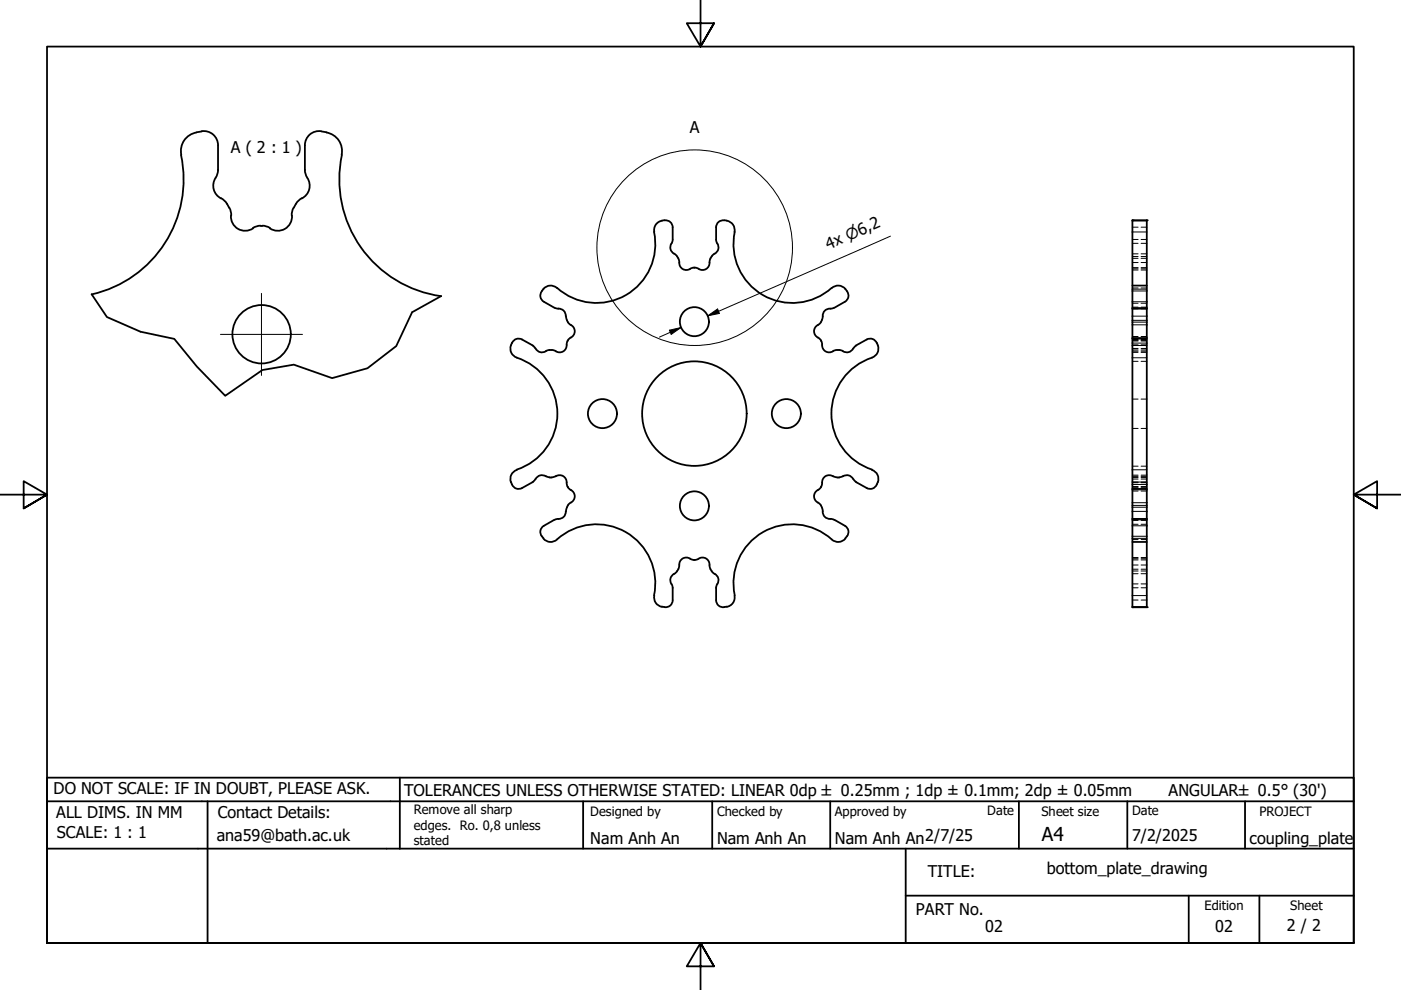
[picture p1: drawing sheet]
<svg xmlns="http://www.w3.org/2000/svg" width="297mm" height="210mm" viewBox="0 0 297 210" stroke-linecap="round" stroke-linejoin="round" font-family="sans-serif">
<!-- layer: Visible (ISO) -->
<g fill="none" stroke="#000" stroke-width=".38">
<path d="M38.4 32.9a25 25 0 0 1-19 29.5M41.7 28.1a4 4 0 0 0-3.3 4.7M42.8 27.8a3 3 0 0 1 3.4 3M42.8 27.9l-1.1 .2M45.7 37.7a3 3 0 0 0 1.2 4.4M46.2 30.8v5.2M46.2 36l-.1 .7-.4 1M64.6 30.8v5.2M64.6 36l.2 1a3.4 3.4 0 0 1 0 4.5l-.8 .6M68.1 27.8a3 3 0 0 0-3.5 3M68.2 27.9l1.1 .2M69.2 28.1a4 4 0 0 1 3.2 4.7"/>
<path d="M72.5 32.9a25 25 0 0 0 21.1 29.9M46.8 42l.9 .6 .9 1.4M48.6 44l.3 .7 .1 1M49 45.7a3 3 0 0 0 1.5 2.8 3 3 0 0 0 3.1-.1M55.3 47.9l-1.1 .1-.6 .4M55.3 47.9h.3M55.6 47.9h.7l1 .5M61.9 45.7a3 3 0 0 1-1.5 2.8 3 3 0 0 1-3.2-.1M62.3 44l-.4 1v.7M64 42l-.8 .6-.9 1.4M138.7 49.2a12.5 12.5 0 0 1-6 13.4 12.5 12.5 0 0 1-14.6-1.6M140.4 46.8a2 2 0 0 0-1.7 2.4"/>
<path d="M140.9 46.7l-.6 .1M140.9 46.7a1.49 1.49 0 0 1 1.7 1.5v2.9a1.84 1.84 0 0 0 .1 2.5l.7 .5 .4 .7M150.6 54.8l-.2 .6a1.57 1.57 0 0 1-.7 1.6 1.57 1.57 0 0 1-1.8-.1l-.6-.2-.7 .2a1.57 1.57 0 0 1-1.8 .1 1.57 1.57 0 0 1-.8-1.6l-.2-.6M150.9 54.4l-.3 .4M153.5 46.7a1.49 1.49 0 0 0-1.7 1.5l.1 2.9a1.84 1.84 0 0 1-.1 2.5l-.9 .8M153.6 46.7l.5 .1M154.1 46.8a2 2 0 0 1 1.6 2.4M155.8 49.2a12.5 12.5 0 0 0 5.9 13.4 12.5 12.5 0 0 0 14.6-1.6M240.1 46.7h3v82h-3zM108.5 72.7a2.11 2.11 0 0 0 1.1 3.1M108.6 72.7a1.49 1.49 0 0 1 2.1-.7l2.3 1.3M109.6 75.8a12.5 12.5 0 0 1 8.6 11.9 12.5 12.5 0 0 1-8.6 11.9"/>
<path d="M112.9 73.3l.6 .6M113.6 73.9a1.55 1.55 0 0 0 2.4 .4l.6-.1M114.9 61.7a1.49 1.49 0 0 0 .4 2.3M115.2 61.3l-.3 .4M115.3 64l2.3 1.2 .8 .2M118.1 61.1a2 2 0 0 0-2.9 .2M118.4 65.4a1.49 1.49 0 0 1 1.5 1.6M120 67l.2 .9M120.2 67.9l.2 .4M120.4 72.2l-.2 .6a1.57 1.57 0 0 1-.8 1.7 1.57 1.57 0 0 1-1.8-.2l-1.1-.1M120.4 68.3l.4 .4a1.57 1.57 0 0 1 1.1 1.5 1.57 1.57 0 0 1-1.1 1.5l-.4 .5M174.1 72.2l.2 .9"/>
<path d="M174.2 67.9l-.5 .8a1.57 1.57 0 0 0-1.1 1.5 1.57 1.57 0 0 0 1.1 1.5l.3 .5M174.3 73.1a1.53 1.53 0 0 0 .9 1.5 1.53 1.53 0 0 0 1.7-.3l1-.1M176.4 61.1a2 2 0 0 1 2.8 .2M176.9 65.2l-.3 .2a1.87 1.87 0 0 0-2.1 1.3l-.3 1.2M179.2 61.3l.4 .4M179.6 61.7a1.49 1.49 0 0 1-.5 2.3l-2.2 1.2M180.9 73.9a1.55 1.55 0 0 1-2.4 .4l-.6-.1M181.5 73.3l-.6 .6M184.9 75.8a12.5 12.5 0 0 0-8.6 11.9 12.5 12.5 0 0 0 8.6 11.9M185.9 72.7a1.49 1.49 0 0 0-2.1-.7l-2.3 1.3M185.9 72.7a2.11 2.11 0 0 1-1 3.1M240.1 65.4h3"/>
<path d="M240.1 71.8h3M240.1 60.6h3M109.6 99.6a2 2 0 0 0-1.3 2.6M184.9 99.6a2 2 0 0 1 1.2 2.6M108.3 102.2a1.65 1.65 0 0 0 2.4 1.3l2.3-1.3M113.5 101.6l-.6 .6M115.2 114.2a2 2 0 0 0 2.9 .2 12.5 12.5 0 0 1 14.6-1.6 12.5 12.5 0 0 1 6 13.4M115.3 111.5a1.58 1.58 0 0 0-.1 2.6M115.7 101a1.49 1.49 0 0 0-2.1 .6M115.7 100.9l.9 .3M116.5 101.3h.5M117.8 100.9l-.8 .3"/>
<path d="M117.8 101a1.54 1.54 0 0 1 1.7 0 1.54 1.54 0 0 1 .7 1.6l.1 .6M118.4 110l-.8 .2-2.3 1.3M119.9 108.4a1.49 1.49 0 0 1-1.5 1.6M120.2 107.6l-.2 .8M120.3 103.2l.1 .1M120.4 107.2l-.2 .3M120.4 103.3l.4 .4a1.57 1.57 0 0 1 1.1 1.5 1.57 1.57 0 0 1-1.1 1.5l-.4 .4M174.1 107.2l.1 .3M174.1 103.2l-.4 .5a1.57 1.57 0 0 0-1.1 1.5 1.57 1.57 0 0 0 1.1 1.5l.3 .4M174.2 107.6l.2 .3a1.87 1.87 0 0 0 1.3 2.1l1.2 .2M174.3 102.3l-.2 .9M176.6 101a1.49 1.49 0 0 0-1.5-.1 1.49 1.49 0 0 0-.8 1.4"/>
<path d="M176.6 100.9l.9 .3M176.9 110.2l2.2 1.3a1.58 1.58 0 0 1 .1 2.6M177.5 101.3h.4M178.7 100.9l-.8 .3M178.7 101a1.49 1.49 0 0 1 2.2 .6M179.2 114.2a2 2 0 0 1-2.8 .2 12.5 12.5 0 0 0-14.6-1.6 12.5 12.5 0 0 0-6 13.4M180.9 101.6l.6 .6M186.1 102.2a1.65 1.65 0 0 1-2.3 1.3l-2.3-1.3M240.1 110h3M240.1 103.7h3M240.1 114.9h3M138.7 126.3a2 2 0 0 0 1.7 2.4"/>
<path d="M140.3 128.6l.6 .1M142.6 127.3a1.49 1.49 0 0 1-1.7 1.4M142.6 124.6v2.6M143.8 120.7l-.4 .6a1.85 1.85 0 0 0-1.2 2.2l.4 1.2M150.6 120.7l.3 .4M150.6 120.6l-.2-.5a1.57 1.57 0 0 0-.7-1.7 1.57 1.57 0 0 0-1.8 .2l-.8 .1-.5-.1a1.57 1.57 0 0 0-1.8-.2 1.57 1.57 0 0 0-.8 1.7l-.2 .5M150.9 121.1l.2 .2a1.85 1.85 0 0 1 1.1 2.2l-.4 1.2M151.8 127.3a1.49 1.49 0 0 0 1.7 1.4M151.8 124.6v2.6M154.1 128.6l-.5 .1M155.7 126.3a2 2 0 0 1-1.6 2.4"/>
<circle cx="55.5" cy="70.9" r="6.2"/>
<circle cx="147.2" cy="68.2" r="3.1"/>
<circle cx="127.7" cy="87.7" r="3.1"/>
<circle cx="147.2" cy="87.7" r="11.1"/>
<circle cx="166.7" cy="87.7" r="3.1"/>
<circle cx="147.2" cy="107.3" r="3.1"/>
</g>
<!-- layer: Hidden Narrow (ISO) -->
<g fill="none" stroke="#000" stroke-width=".21">
<path d="M240.1 57h1.2M240.1 55.7h1.2M240.1 54.8h1.2M240.1 53.8h1.2M240.1 54.4h1.2M240.1 51.6h1.2M240.1 50.8h1.2M240.1 48.2h1.2M241.9 57h1.2M241.9 55.7h1.2M241.9 54.8h1.2M241.9 53.8h1.2"/>
<path d="M241.9 54.4h1.2M241.9 51.6h1.2M241.9 50.8h1.2M241.9 48.2h1.2M240.1 65.4h1.2M240.1 72.2h1.2M240.1 73.1h1.2M240.1 72.3h1.2M240.1 74.5h1.2M240.1 73.9h1.2M240.1 73.3h1.2M240.1 72h1.2"/>
<path d="M240.1 61.1h1.2M241.9 65.4h1.2M241.9 72.2h1.2M241.9 73.1h1.2M241.9 72.3h1.2M241.9 74.5h1.2M241.9 73.9h1.2M241.9 73.3h1.2M241.9 72h1.2M241.9 61.1h1.2M240.1 101h1.2M240.1 101.6h1.2"/>
<path d="M240.1 102.2h1.2M240.1 103.5h1.2M240.1 103.2h1.2M240.1 102.3h1.2M240.1 103.3h1.2M240.1 110h1.2M240.1 119.8h1.2M240.1 118.5h1.2M240.1 114.4h1.2M241.9 101h1.2M241.9 101.6h1.2M241.9 102.2h1.2"/>
<path d="M241.9 103.5h1.2M241.9 103.2h1.2M241.9 102.3h1.2M241.9 103.3h1.2M241.9 110h1.2M241.9 119.8h1.2M241.9 118.5h1.2M241.9 114.4h1.2M240.1 120.7h1.2M240.1 121.1h1.2M240.1 121.6h1.2M240.1 123.8h1.2"/>
<path d="M240.1 124.6h1.2M240.1 127.2h1.2M241.9 120.7h1.2M241.9 121.1h1.2M241.9 121.6h1.2M241.9 123.8h1.2M241.9 124.6h1.2M241.9 127.2h1.2"/>
</g>
<!-- layer: Hidden (ISO) -->
<g fill="none" stroke="#000" stroke-width=".21">
<path d="M240.1 57.2h1.2M240.1 56.7h1.2M241.9 57.2h1.2M241.9 56.7h1.2M240.1 74.2h1.2M240.1 65.4h1.2M240.1 74.7h1.2M240.1 71.3h1.2M240.1 65.1h1.2M240.1 76.6h1.2M240.1 64.3h1.2M241.9 74.2h1.2"/>
<path d="M241.9 65.4h1.2M241.9 74.7h1.2M241.9 71.3h1.2M241.9 65.1h1.2M241.9 76.6h1.2M241.9 64.3h1.2M240.1 98.8h1.2M240.1 90.8h1.2M240.1 84.6h1.2M241.9 98.8h1.2M241.9 90.8h1.2M241.9 84.6h1.2"/>
<path d="M240.1 101.3h1.2M240.1 118.7h1.2M240.1 100.7h1.2M240.1 110h1.2M240.1 118.2h1.2M240.1 110.3h1.2M240.1 104.1h1.2M240.1 111.2h1.2M241.9 101.3h1.2M241.9 118.7h1.2M241.9 100.7h1.2M241.9 110h1.2"/>
<path d="M241.9 118.2h1.2M241.9 110.3h1.2M241.9 104.1h1.2M241.9 111.2h1.2"/>
</g>
<!-- layer: Visible Narrow (ISO) -->
<g fill="none" stroke="#000" stroke-width=".21">
<path d="M240.1 46.8h3M240.1 49.2h3M240.1 46.7h3M240.1 68.9h3M240.1 68.3h3M240.1 67.9h3M240.1 67h3M240.1 65.2h3M240.1 64h3M240.1 71.6h3M240.1 61.7h3M240.1 72.7h3"/>
<path d="M240.1 61.3h3M240.1 75.9h3M240.1 73.3h3M240.1 99.6h3M240.1 103.9h3M240.1 106.6h3M240.1 107.2h3M240.1 108.4h3M240.1 107.5h3M240.1 110.2h3M240.1 102.7h3M240.1 113.7h3"/>
<path d="M240.1 111.5h3M240.1 102.2h3M240.1 114.1h3M240.1 128.7h3M240.1 128.6h3M240.1 126.3h3"/>
</g>
<!-- layer: Visible (ISO) -->
<g fill="#000">
<circle cx="240.1" cy="46.7" r=".19"/>
<circle cx="243.1" cy="46.7" r=".19"/>
<circle cx="240.1" cy="128.7" r=".19"/>
<circle cx="243.1" cy="128.7" r=".19"/>
</g>
<!-- layer: Break Line (ISO) -->
<path d="M19.4 62.4l3.3 4.8 7.1 3.1 7.2 1.6 4.7 5.8 6.1 6.2 7.8-5.4 6.7-1.2 8.1 2.9 7.5-2.1 6.1-4.7 3.4-7.2 6.1-3.4" fill="none" stroke="#000" stroke-width=".38"/>
<!-- layer: Detail Boundary (ISO) -->
<circle cx="147.3" cy="52.5" r="20.7" fill="none" stroke="#000" stroke-width=".21"/>
<!-- layer: Border (ISO) -->
<path d="M148.5 -.1v10l-2.9-5h5.8l-2.9 5 2.9-5M0 104.9h10l-5-2.9v5.8l5-2.9-5 2.9M297 104.9h-10l5-2.9v5.8l-5-2.9 5 2.9M10 199.9v-190h277v190h-277h277M151.4 204.9l-2.9-5 2.9 5h-5.8l2.9-5v10" fill="none" stroke="#000" stroke-width=".38"/>
<!-- layer: Title (ISO) -->
<g fill="none" stroke="#000" stroke-width=".38">
<path d="M10 169.9v-5h277v5M10 169.9h277v30h-277zM10 179.9h277M44 169.9v30M84.8 164.9v15M123.6 169.9v10M151 169.9v10M176 169.9v10M192 179.9v20M216 169.9v10M239 169.9v10M264 169.9v10"/>
<path d="M192 189.9h95M252 189.9v10M267 189.9v10"/>
</g>
<!-- layer: Dimension (ISO) -->
<path d="M188.8 50.1l-38.7 16.9M141.9 70l2.5-.6-2.1 1.5zM144.4 69.4l-4.6 2.1M150.1 67l2-1.5 .4 1z" fill="none" stroke="#000" stroke-width=".21"/>
<path d="M141.9 70l2.5-.6-2.1 1.5zM150.1 67l2-1.5 .4 1z" fill="#000"/>
<!-- layer: Center Mark (ISO) -->
<path d="M46.7 70.9h17.4M55.4 62.2v17.4" fill="none" stroke="#000" stroke-width=".21"/>
<text font-size="4.1" x="220.9" y="178.4">A4</text>
<g font-size="3.4">
<text x="146.2" y="28.1">A</text>
<text x="49" y="32.5">A ( 2 : 1 )</text>
<text x="175.6" y="52.9" transform="rotate(-24 175.6 52.9)">4x ⌀6,2</text>
<text x="11.4" y="168.4">DO NOT SCALE: IF IN DOUBT, PLEASE ASK.</text>
<text x="11.9" y="173.5">ALL DIMS. IN MM</text>
<text x="46.2" y="173.5">Contact Details:</text>
<text x="85.7" y="168.8">TOLERANCES UNLESS OTHERWISE STATED: LINEAR 0dp ± 0.25mm ; 1dp ± 0.1mm; 2dp ± 0.05mm</text>
<text x="247.8" y="168.7">ANGULAR± 0.5° (30')</text>
<text x="12.1" y="177.6">SCALE: 1 : 1</text>
<text x="46" y="178.2">ana59@bath.ac.uk</text>
<text x="125.2" y="178.9">Nam Anh An</text>
<text x="152" y="178.9">Nam Anh An</text>
<text x="177" y="178.9">Nam Anh An2/7/25</text>
<text x="240" y="178.3">7/2/2025</text>
<text x="264.9" y="179">coupling_plate</text>
<text x="196.7" y="186">TITLE:</text>
<text x="221.9" y="185.4">bottom_plate_drawing</text>
<text x="194.2" y="194.1">PART No.</text>
<text x="208.9" y="197.6">02</text>
<text x="257.6" y="197.6">02</text>
<text x="272.9" y="197.5">2 / 2</text>
</g>
<g font-size="2.7">
<text x="87.8" y="172.7">Remove all sharp</text>
<text x="125.2" y="173">Designed by</text>
<text x="152" y="173">Checked by</text>
<text x="177" y="173">Approved by</text>
<text x="209.3" y="172.9">Date</text>
<text x="220.8" y="173">Sheet size</text>
<text x="240" y="172.9">Date</text>
<text x="267" y="172.9">PROJECT</text>
<text x="87.8" y="175.9">edges. Ro. 0,8 unless</text>
<text x="87.8" y="179.2">stated</text>
<text x="255.4" y="193">Edition</text>
<text x="273.6" y="193">Sheet</text>
</g>
</svg>
